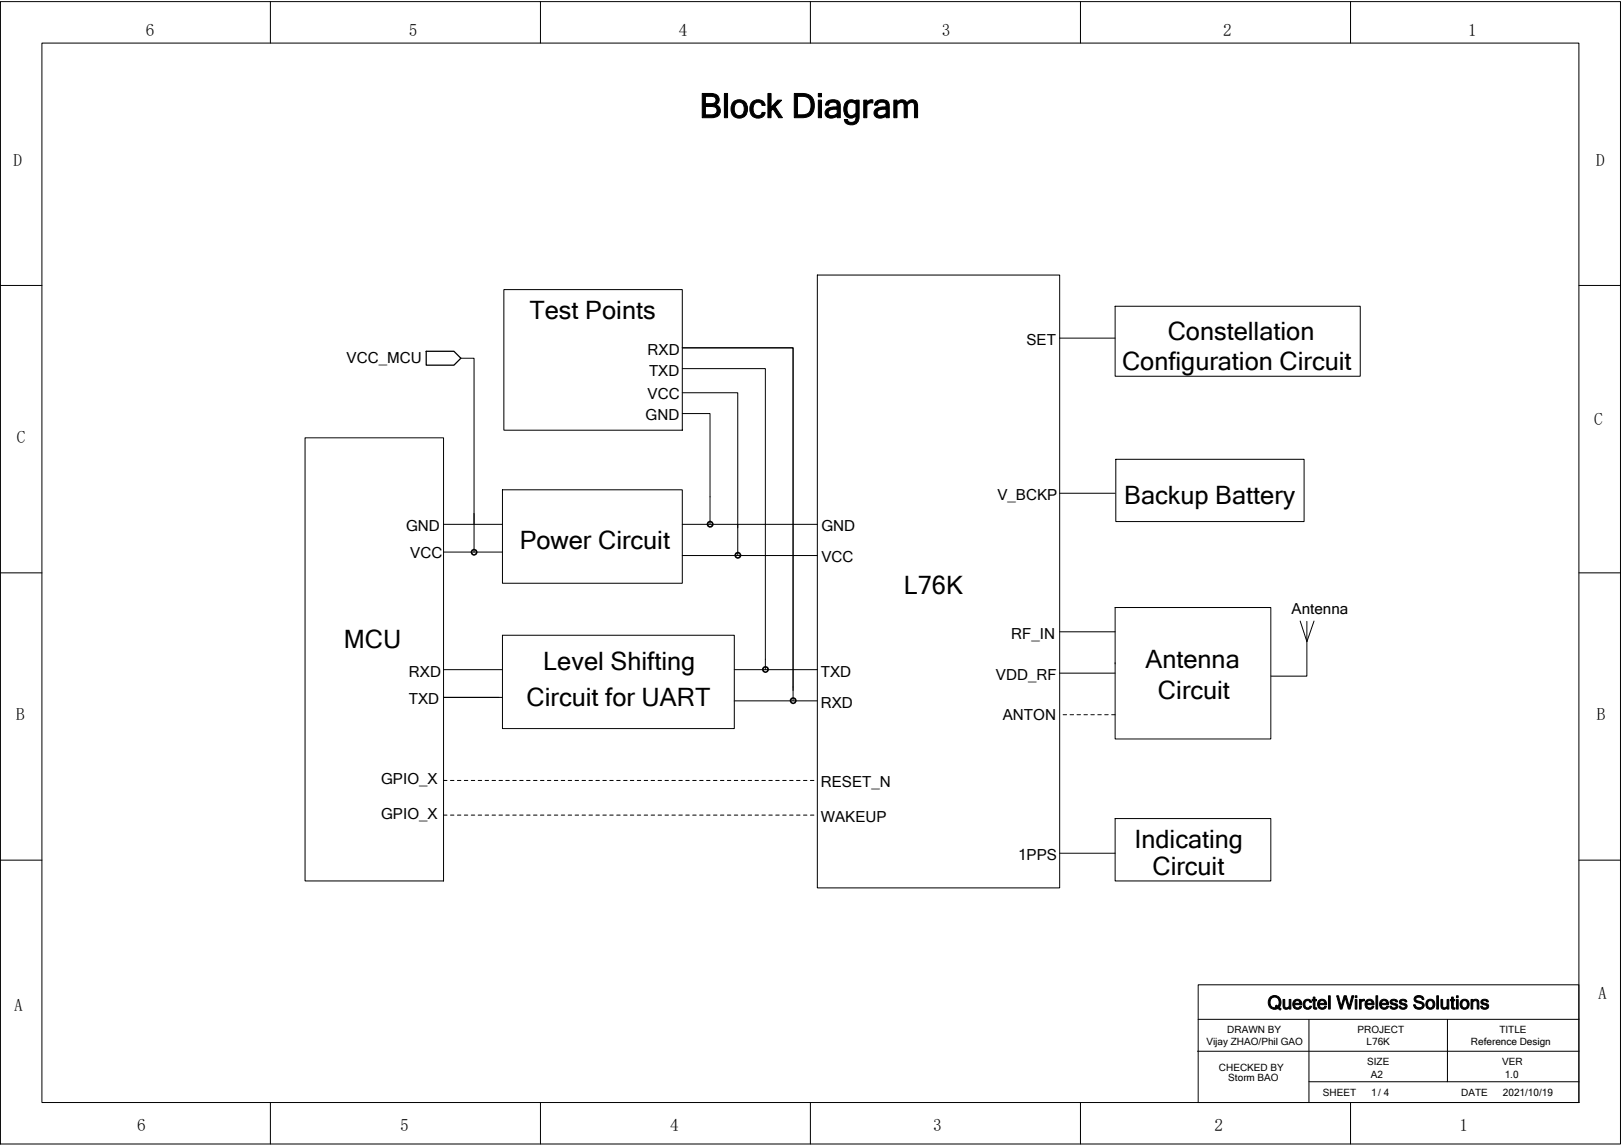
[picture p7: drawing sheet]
<svg xmlns="http://www.w3.org/2000/svg" width="297mm" height="210mm" viewBox="0 0 297 210" stroke-linecap="round" stroke-linejoin="round" font-family="sans-serif">
<g fill="none" stroke="#000" stroke-width=".18">
<path d="M.1 .3h296.8v209.3h-296.8zM7.7 7.9h281.6v194.1h-281.6zM49.5 .3v7.6M99 .3v7.6M148.5 .3v7.6M198 .3v7.6M247.5 .3v7.6M.1 52.3h7.6M92.3 53.1h32.7v25.7h-32.7zM149.8 50.4h44.4v112.3h-44.4zM204.3 56.1h45v12.8h-45zM289.3 52.3h7.6"/>
<path d="M84.5 65.6h2.4v30.5M125 75.8h5.1v20.3M125 72h10.2v24.7M125 67.5h15.2v55.2M194.2 62h10.1M55.9 80.2h25.4v81.2h-25.4zM81.3 96.1h10.8M86.9 94.1v7.1M92.1 89.7h32.9v17.2h-32.9zM125 96.1h24.8M135.2 96.1v5.7M194.2 90.4h10.1"/>
<path d="M204.5 84.2h34.5v11.4h-34.5zM.1 105h7.6M81.3 101.2h10.8M92.1 116.4h42.5v17.1h-42.5zM125 101.8h24.8M194.2 115.8h10.1M204.3 111.3h28.6v24.1h-28.6zM238.2 113.8l1.3 3.7M239.5 113.9v10h-6.6M240.8 113.8l-1.3 3.8M289.3 105h7.6M81.3 122.7h10.8"/>
<path d="M81.3 127.8h10.8M134.6 122.7h15.2M134.6 128.4h15.2M145.3 126.5v-62.8h-20.3h20.3v64.7M194.2 123.3h10.1M194.8 131h.6M196.1 131h.6M197.4 131h.6M198.6 131h.7M199.9 131h.6M201.2 131h.6M202.4 131h.7"/>
<path d="M203.7 131h.6M204.3 121.4h.1M.1 157.6h7.6M81.3 143h.6M81.3 149.4h.6M82.5 143h.7M82.5 149.4h.7M83.8 143h.7M83.8 149.4h.7M85.1 143h.6M85.1 149.4h.6M86.4 143h.6"/>
<path d="M86.4 149.4h.6M87.6 143h.7M87.6 149.4h.7M88.9 143h.6M88.9 149.4h.6M90.2 143h.6M90.2 149.4h.6M91.4 143h.7M91.4 149.4h.7M92.7 143h.6M92.7 149.4h.6M94 143h.6"/>
<path d="M94 149.4h.6M95.2 143h.7M95.2 149.4h.7M96.5 143h.6M96.5 149.4h.6M97.8 143h.6M97.8 149.4h.6M99 143h.7M99 149.4h.7M100.3 143h.6M100.3 149.4h.6M101.6 143h.6"/>
<path d="M101.6 149.4h.6M102.8 143h.7M102.8 149.4h.7M104.1 143h.7M104.1 149.4h.7M105.4 143h.6M105.4 149.4h.6M106.7 143h.6M106.7 149.4h.6M107.9 143h.7M107.9 149.4h.7M109.2 143h.6"/>
<path d="M109.2 149.4h.6M110.5 143h.6M110.5 149.4h.6M111.7 143h.7M111.7 149.4h.7M113 143h.6M113 149.4h.6M114.3 143h.6M114.3 149.4h.6M115.5 143h.6M115.5 149.4h.6M116.8 143h.6"/>
<path d="M116.8 149.4h.6M118 143h.7M118 149.4h.7M119.3 143h.6M119.3 149.4h.6M120.6 143h.6M120.6 149.4h.6M121.9 143h.6M121.9 149.4h.6M123.1 143h.7M123.1 149.4h.7M124.4 143h.6"/>
<path d="M124.4 149.4h.6M125.7 143h.6M125.7 149.4h.6M126.9 143h.7M126.9 149.4h.7M128.2 143h.6M128.2 149.4h.6M129.5 143h.6M129.5 149.4h.6M130.7 143h.7M130.7 149.4h.7M132 143h.6"/>
<path d="M132 149.4h.6M133.3 143h.6M133.3 149.4h.6M134.6 143h.6M134.6 149.4h.6M135.8 143h.7M135.8 149.4h.7M137.1 143h.6M137.1 149.4h.6M138.4 143h.6M138.4 149.4h.6M139.6 143h.6"/>
<path d="M139.6 149.4h.6M140.9 143h.6M140.9 149.4h.6M142.2 143h.6M142.2 149.4h.6M143.4 143h.7M143.4 149.4h.7M144.7 143h.6M144.7 149.4h.6M146 143h.6M146 149.4h.6M147.2 143h.7"/>
<path d="M147.2 149.4h.7M148.5 143h.6M148.5 149.4h.6M194.2 156.3h10.1M204.3 150h28.6v11.4h-28.6zM289.3 157.6h7.6M219.4 192.6h69.9M219.6 180.4h69.7v21.6h-69.7zM219.6 186.8h69.7M239.9 198.2h49.4M239.9 186.8v15.2M265.2 186.8v11.4"/>
<path d="M49.5 202v7.6M99 202v7.6M148.5 202v7.6M198 202v7.6M247.5 202v7.6"/>
</g>
<path d="M78.1 64.4h5.1l1.3 1.2-1.3 1.3h-5.1z" fill="none" stroke="#000" stroke-width=".23"/>
<g fill="none" stroke="#000" stroke-width=".99">
<path d="M86.8 101.1h.2v.2h-.2zM140.2 122.6h.2v.2h-.2zM145.2 128.3h.2v.2h-.2z"/>
<circle cx="130.1" cy="96.1" r=".15"/>
<circle cx="135.2" cy="101.7" r=".15"/>
</g>
<text font-size="6.2" x="128.2" y="21.6">Block Diagram</text>
<g font-size="4.6">
<text x="97" y="58.5">Test Points</text>
<text x="214" y="62.2">Constellation</text>
<text x="205.6" y="67.8">Configuration Circuit</text>
<text x="206" y="92.3">Backup Battery</text>
<text x="95.2" y="100.5">Power Circuit</text>
<text x="165.6" y="108.8">L76K</text>
<text x="63" y="118.8">MCU</text>
<text x="99.5" y="122.8">Level Shifting</text>
<text x="209.9" y="122.3">Antenna</text>
<text x="96.5" y="129.4">Circuit for UART</text>
<text x="212.2" y="128.2">Circuit</text>
<text x="207.9" y="155.3">Indicating</text>
<text x="211.2" y="160.4">Circuit</text>
</g>
<text font-size="3.4" x="232.2" y="184.9">Quectel Wireless Solutions</text>
<g font-size="3.2">
<text x="26.7" y="6.6">6</text>
<text x="74.9" y="6.6">5</text>
<text x="124.4" y="6.6">4</text>
<text x="172.6" y="6.6">3</text>
<text x="224.1" y="6.6">2</text>
<text x="269" y="6.6">1</text>
<text x="2.5" y="30.5">D</text>
<text x="292.5" y="30.4">D</text>
<text x="292.1" y="77.8">C</text>
<text x="3.1" y="81.1">C</text>
<text x="3" y="131.8">B</text>
<text x="292.6" y="131.8">B</text>
<text x="2.6" y="185.3">A</text>
<text x="292.9" y="183.1">A</text>
<text x="25.1" y="207.3">6</text>
<text x="73.3" y="207.3">5</text>
<text x="122.8" y="207.3">4</text>
<text x="171" y="207.3">3</text>
<text x="222.5" y="207.3">2</text>
<text x="267.5" y="207.3">1</text>
</g>
<g font-size="2.8">
<text x="118.7" y="65">RXD</text>
<text x="188.1" y="63.2">SET</text>
<text x="63.5" y="66.5">VCC_MCU</text>
<text x="118.9" y="68.8">TXD</text>
<text x="118.3" y="76.9">GND</text>
<text x="118.7" y="73.1">VCC</text>
<text x="182.8" y="91.7">V_BCKP</text>
<text x="74.4" y="97.2">GND</text>
<text x="150.5" y="97.2">GND</text>
<text x="75.2" y="102.3">VCC</text>
<text x="150.5" y="103.1">VCC</text>
<text x="236.7" y="112.6">Antenna</text>
<text x="185.3" y="117">RF_IN</text>
<text x="74.9" y="124">RXD</text>
<text x="150.4" y="124">TXD</text>
<text x="182.5" y="124.6">VDD_RF</text>
<text x="74.9" y="129.1">TXD</text>
<text x="150.4" y="129.7">RXD</text>
<text x="183.8" y="132">ANTON</text>
<text x="69.8" y="143.6">GPIO_X</text>
<text x="69.8" y="150">GPIO_X</text>
<text x="150.4" y="144.3">RESET_N</text>
<text x="150.4" y="150.6">WAKEUP</text>
<text x="186.6" y="157.6">1PPS</text>
</g>
<g font-size="1.8">
<text x="221.1" y="191.5">Vijay ZHAO/Phil GAO</text>
<text x="224.9" y="189.3">DRAWN BY</text>
<text x="248.7" y="189.3">PROJECT</text>
<text x="250.4" y="191.5">L76K</text>
<text x="269.5" y="191.5">Reference Design</text>
<text x="274.8" y="189.3">TITLE</text>
<text x="223.4" y="196.2">CHECKED BY</text>
<text x="250.5" y="195.2">SIZE</text>
<text x="251.2" y="197.5">A2</text>
<text x="275.3" y="195.2">VER</text>
<text x="275.7" y="197.5">1.0</text>
<text x="225.1" y="198.1">Storm BAO</text>
<text x="242.4" y="200.7">SHEET</text>
<text x="251.3" y="200.7">1/ 4</text>
<text x="267.8" y="200.7">DATE</text>
<text x="275.4" y="200.7">2021/10/19</text>
</g>
</svg>
